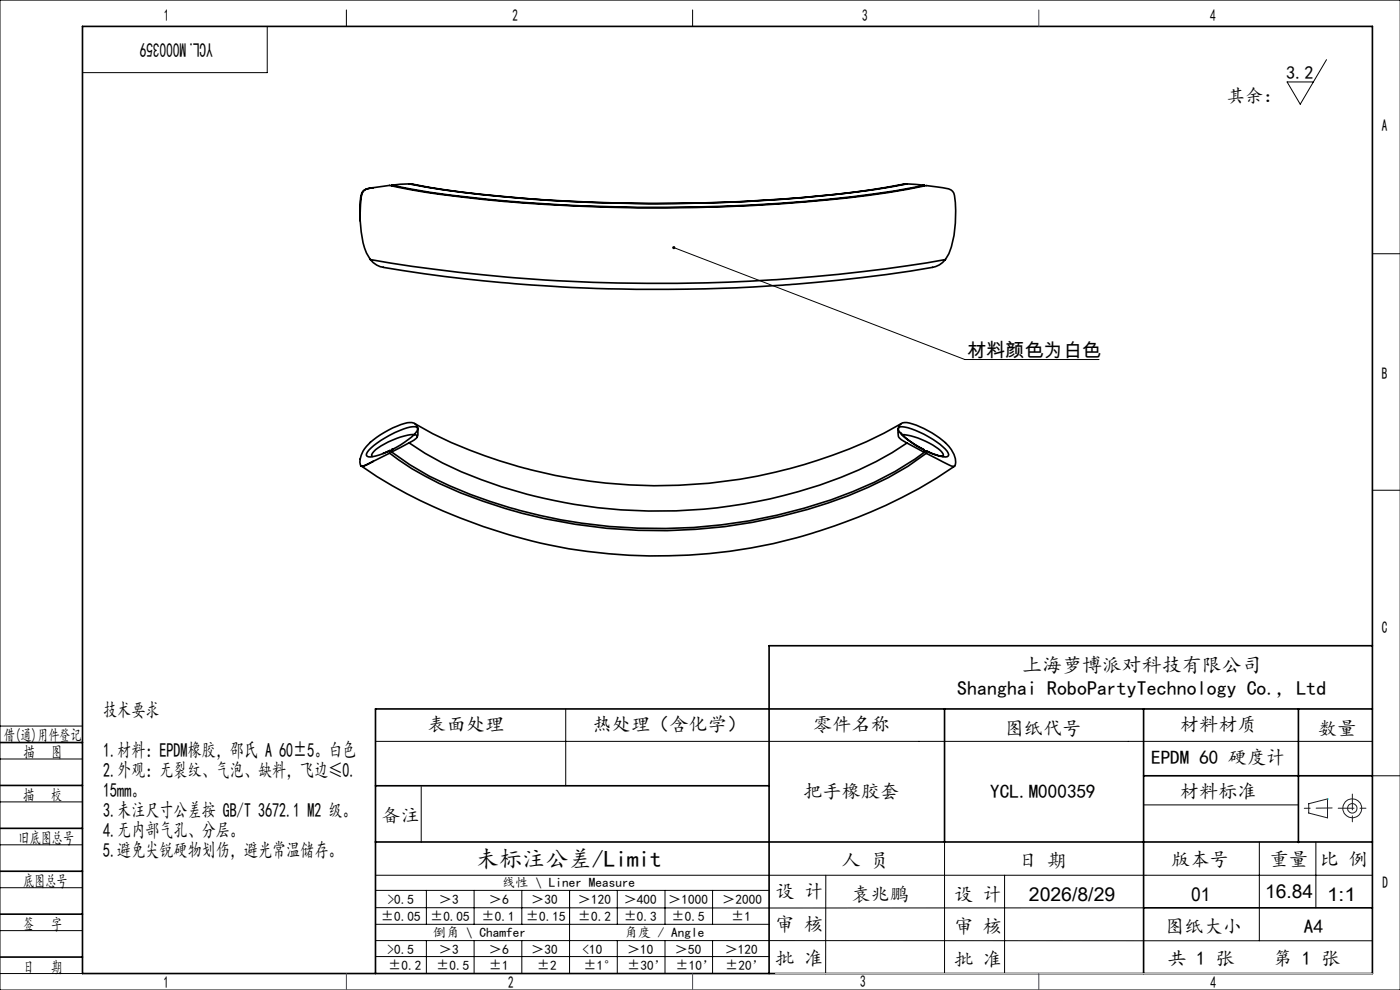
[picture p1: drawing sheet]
<svg xmlns="http://www.w3.org/2000/svg" width="297mm" height="210mm" viewBox="0 0 297 210" stroke-linecap="round" stroke-linejoin="round" font-family="sans-serif">
<g fill="none" stroke="#191924" stroke-width=".21">
<path d="M277.6 170.5l4-1v4l-4-1z"/>
<circle cx="286.9" cy="171.5" r="1.01"/>
<circle cx="286.9" cy="171.5" r="2"/>
</g>
<g fill="none" stroke="#000" stroke-width=".21">
<path d="M0 0h297v210h-297zM56.7 5.6v9.8h-39.2M73.5 2.1v3.5M146.9 2.1v3.5M281.4 12.7l-5.6 9.4-2.7-4.7h5.5M142.9 52.5l61.8 23.8h28.5M291.1 53.8h5.9M291.1 104h5.9M0 154h17.5M79.7 157.3h211.4M120 150.4v16.3M0 179.2h17.5"/>
<path d="M0 161h17.5M0 170.1h17.5M89.4 166.9v11.8M200.4 178.6v27.9M242.6 170.7h32.8M267.2 178.6v21M279.2 178.6v14M291.1 164.6h6M0 188.3h17.5M0 197.4h17.5M79.7 185.7h211.4M79.7 199.5l211.4 .1"/>
<path d="M79.7 192.5l162.9 .1M79.7 188.9h83.5M79.7 196.1h83.5M90.5 188.9v7.2M90.5 199.5v7M100.6 188.9v7.2M100.6 199.5v7M110.7 188.9v7.2M110.7 199.5v7M120.8 188.9v17.6M131 188.9v7.2M131 199.5v7"/>
<path d="M141.1 188.9v7.2M141.1 199.5v7M151.2 188.9v7.2M151.2 199.5v7M175.2 185.7v20.9M213.1 185.7v20.8M0 206.5h17.5M79.7 202.9h83.5M163.2 206.5h127.9"/>
</g>
<g fill="none" stroke="#000" stroke-width=".35">
<path d="M17.5 5.6h273.6v200.9h-273.6zM79.1 39.8l3.6-.5a232.4 232.4 0 0 0 32.8 4 369 369 0 0 0 73-2.5l8-1.4a19.6 19.6 0 0 1 5.3 .9 2.71 2.71 0 0 1 .9 2.7 26.4 26.4 0 0 1-1.4 10.8l-.7 1.3M79.1 39.8a2.41 2.41 0 0 0-2.3 1.2 17.5 17.5 0 0 0-.4 5.8M79.1 39.8a2.39 2.39 0 0 0-2.4 1.3 17.8 17.8 0 0 0-.3 5.7M83.1 39.3a242.9 242.9 0 0 0 31.5 3.9 361.1 361.1 0 0 0 75.3-2.7l6.2-1.2M83.1 39.3v.1M86.8 39l-3.7 .3M86.8 39a274 274 0 0 0 35 3.8 339.8 339.8 0 0 0 67.5-3.2l3.1-.6M86.8 39l.8 .1M87.6 39.1a259.1 259.1 0 0 0 27.3 3.3 356.1 356.1 0 0 0 69.4-2.1l7.3-1.2M192.4 39l3.7 .3M192.4 39l-.8 .1"/>
<path d="M196.1 39.3v.1M76.4 46.8a15.5 15.5 0 0 0 2.2 8.3M78.6 55.1a4.3 4.3 0 0 0 2.7 1.6 364.3 364.3 0 0 0 116.5 0 4.3 4.3 0 0 0 2.8-1.6M78.6 55.1a368.4 368.4 0 0 0 122 0M76.6 98.8l.1 .1M76.7 98.9a111.1 111.1 0 0 0 34.2 15.4 113.3 113.3 0 0 0 91.6-15.4M79.1 97.9l-1.3 .7-1.1 .3M82.7 95.6l-1.5 .6M82.7 96.1a67.5 67.5 0 0 0 19.7 10.2 113 113 0 0 0 81.8-2.9l4.3-2.1 4.1-2.4 3.9-2.7M82.7 95.6v.5M82.7 96.1l-3.6 1.8M82.7 95.6l.4 .1"/>
<path d="M83.1 95.4v.5M83.1 95.9a66.7 66.7 0 0 0 20.8 10.5 112.7 112.7 0 0 0 81.6-4.1l4.4-2.3 4.2-2.6 2-1.5M83.3 95.3l-.2 .1M86.8 93.9l-3.7 2M86.8 93.9a77.6 77.6 0 0 0 25 10.9 107.2 107.2 0 0 0 74-6.9l3.5-1.9 3.1-2M88 89.9a99.6 99.6 0 0 0 24.5 9.7 108.3 108.3 0 0 0 75-7.7l3.7-2M88.4 92.3h-.1a8.9 8.9 0 0 0-5.2 1.1 8.5 8.5 0 0 0-4.3 3l.2 .4M88.6 90.9l.1 .3a1.9 1.9 0 0 1-1.2 2.4l-.7 .3M88.6 90.9a5.9 5.9 0 0 1-2.8 2.9l-2.7 1.6M88.6 90.8a1.57 1.57 0 0 0-2.2-1.1 18.5 18.5 0 0 0-9.1 5.5 3.9 3.9 0 0 0-.8 3.5 .87 .87 0 0 0 1.1-.1l1.5-.7M88.6 90.8a.84 .84 0 0 0-1-.3 19 19 0 0 0-9.7 5.4l-.2 .6a1.06 1.06 0 0 0 1.4 .4l1.4-.4 2.2-.9M88.6 90.8v.1"/>
<path d="M191.1 91.7a17.7 17.7 0 0 0 5 3.8M191.4 92.2a14.9 14.9 0 0 1 8.4 3.7l.3 .6-.1 .3M192.4 94l3.7 1.9M192.4 94l-1.2-.7a2.18 2.18 0 0 1 .3-3.6 6.1 6.1 0 0 1 3.7 .8 17 17 0 0 1 6.6 4.9 3.5 3.5 0 0 1 .7 3.5h-.1a4.8 4.8 0 0 1-2.4-.9l-3.5-1.8M196.1 95.5a16.6 16.6 0 0 1-5.3-3.9l-.2-.4 .1-.5a4.8 4.8 0 0 1 3.5 .6 18.3 18.3 0 0 1 6.7 4.4l.4 .7-.1 .3a1.57 1.57 0 0 1-1.6 .1l-1.5-.4-1.6-.7M196.1 95.5v.4M196.5 95.6l.2 .1a6.8 6.8 0 0 0 3.4 1.1M196.5 95.7l-.4 .1M196.5 95.7v.5M291.1 137h-127.9v69.5M0 157.5h17.5M200.4 150.4v28.2"/>
<path d="M242.6 150.4v56.1M275.4 150.4v28.3M291.1 150.4h-211.4v56.1M0 175.7h17.5M0 166.6h17.5M79.7 166.7h83.5M79.7 178.6h211.4M242.6 164.6h48.5M0 184.8h17.5M0 193.9h17.5M242.6 192.6h48.5M0 203h17.5"/>
</g>
<path d="M282.6 171.4l-5.9 .1M283.9 171.4h6M286.9 168.4v6" fill="none" stroke="#191924" stroke-width=".21" stroke-dasharray="6.3 1.3 1.3 1.3" stroke-dashoffset="3"/>
<path d="M164.5 206.5h126.6" fill="none" stroke="#c0c0c0" stroke-width=".21"/>
<path d="M220.4 2.1v3.5M73.5 206.5v3.5M146.9 206.5v3.5M220.4 206.5v3.5" fill="none" stroke="#00f" stroke-width=".21"/>
<path d="M281.6 169.5h.1" fill="none" stroke="#0ff" stroke-width=".21"/>
<path d="M142.7 52.3a.33 .33 0 0 1 .5 .1 .33 .33 0 0 1-.2 .5 .33 .33 0 0 1-.4-.5l.3 .1z" fill="#000"/>
<text font-size="4.9" x="100.9" y="184">未标注公差/Limit</text>
<g font-size="4.2">
<text x="45.1" y="9.2" transform="rotate(-180 45.1 9.2)">YCL.M000359</text>
<text x="216.8" y="142.5">上海萝博派对科技有限公司</text>
<text x="203.1" y="147.4">Shanghai RoboPartyTechnology Co., Ltd</text>
<text x="21.9" y="152.2">技术要求</text>
<text x="21.9" y="160.6">1.材料：EPDM橡胶，邵氏 A 60±5。白色</text>
<text x="21.9" y="164.9">2.外观：无裂纹、气泡、缺料，飞边≤0.</text>
<text x="21.9" y="169.1">15mm。</text>
<text x="21.9" y="173.3">3.未注尺寸公差按 GB/T 3672.1 M2 级。</text>
<text x="21.9" y="177.6">4.无内部气孔、分层。</text>
<text x="21.9" y="181.8">5.避免尖锐硬物划伤，避光常温储存。</text>
</g>
<g font-size="4.1">
<text x="205.2" y="75.6">材料颜色为白色</text>
<text x="90.7" y="155.1">表面处理</text>
<text x="125.7" y="155.1">热处理（含化学）</text>
<text x="172.5" y="155.1">零件名称</text>
<text x="213.1" y="155.8">图纸代号</text>
<text x="250.3" y="155.1">材料材质</text>
<text x="279.6" y="155.8">数量</text>
<text x="244.2" y="162.1">EPDM 60 硬度计</text>
<text x="170.4" y="169.2">把手橡胶套</text>
<text x="210.1" y="169.2">YCL.M000359</text>
<text x="250.3" y="169.2">材料标准</text>
<text x="80.9" y="174.3">备注</text>
<text x="178.5" y="184">人 员</text>
<text x="216" y="184">日 期</text>
<text x="248.5" y="183.7">版本号</text>
<text x="269.4" y="183.7">重量</text>
<text x="280" y="183.7">比 例</text>
<text x="164.5" y="190.5">设 计</text>
<text x="180.6" y="191">袁兆鹏</text>
<text x="202.4" y="191">设 计</text>
<text x="218.3" y="191">2026/8/29</text>
<text x="252.7" y="191">01</text>
<text x="268.4" y="190.5">16.84</text>
<text x="281.5" y="191">1:1</text>
<text x="164.5" y="197.4">审 核</text>
<text x="202.4" y="197.9">审 核</text>
<text x="247.2" y="198">图纸大小</text>
<text x="276.6" y="198">A4</text>
<text x="164.5" y="204.6">批 准</text>
<text x="202.4" y="205">批 准</text>
<text x="247.7" y="204.6">共 1 张</text>
<text x="270.1" y="204.6">第 1 张</text>
</g>
<g font-size="3.9">
<text x="272.8" y="16.8">3.2</text>
<text x="260.2" y="21.6">其余：</text>
</g>
<g font-size="3.5">
<text x="34.8" y="4.4">1</text>
<text x="108.7" y="4.4">2</text>
<text x="182.9" y="4.4">3</text>
<text x="256.7" y="4.4">4</text>
<text x="293.2" y="27.8">A</text>
<text x="293.2" y="80.3">B</text>
<text x="293.2" y="134.2">C</text>
<text x=".8" y="157.2">借(通)用件登记</text>
<text x="5" y="160.8">描</text>
<text x="10.9" y="160.8">图</text>
<text x="4.9" y="169.8">描</text>
<text x="10.8" y="169.8">校</text>
<text x="3.9" y="179">旧底图总号</text>
<text x="4.9" y="188.1">底图总号</text>
<text x="293.3" y="188.4">D</text>
<text x="4.9" y="197.2">签</text>
<text x="10.8" y="197.2">字</text>
<text x="4.9" y="206.3">日</text>
<text x="10.8" y="206.3">期</text>
<text x="34.7" y="209.6">1</text>
<text x="107.8" y="209.6">2</text>
<text x="182.5" y="209.3">3</text>
<text x="256.8" y="209.7">4</text>
</g>
<g font-size="2.8">
<text x="82.2" y="191.7">&gt;0.5</text>
<text x="93.1" y="191.7">＞3</text>
<text x="103.7" y="191.7">＞6</text>
<text x="106.6" y="188.1">线性 \ Liner Measure</text>
<text x="112.7" y="191.7">＞30</text>
<text x="122.6" y="191.7">＞120</text>
<text x="132.3" y="191.7">＞400</text>
<text x="141.8" y="191.7">＞1000</text>
<text x="153.2" y="191.7">＞2000</text>
<text x="80.8" y="195.3">±0.05</text>
<text x="91.2" y="195.3">±0.05</text>
<text x="102.2" y="195.3">±0.1</text>
<text x="111.6" y="195.3">±0.15</text>
<text x="122.6" y="195.3">±0.2</text>
<text x="132.3" y="195.3">±0.3</text>
<text x="142.5" y="195.3">±0.5</text>
<text x="155.1" y="195.3">±1</text>
<text x="82.2" y="202.3">&gt;0.5</text>
<text x="91.8" y="198.8">倒角 \ Chamfer</text>
<text x="93.1" y="202.3">＞3</text>
<text x="103.7" y="202.3">＞6</text>
<text x="112.7" y="202.3">＞30</text>
<text x="123.6" y="202.3">&lt;10</text>
<text x="132.5" y="198.8">角度 / Angle</text>
<text x="133" y="202.3">＞10</text>
<text x="143.2" y="202.3">＞50</text>
<text x="153.7" y="202.3">＞120</text>
<text x="82.3" y="205.8">±0.2</text>
<text x="92.5" y="205.8">±0.5</text>
<text x="103.7" y="205.8">±1</text>
<text x="113.9" y="205.8">±2</text>
<text x="123.8" y="205.7">±1°</text>
<text x="133" y="205.7">±30’</text>
<text x="143.3" y="205.7">±10’</text>
<text x="153.8" y="205.8">±20’</text>
</g>
</svg>
